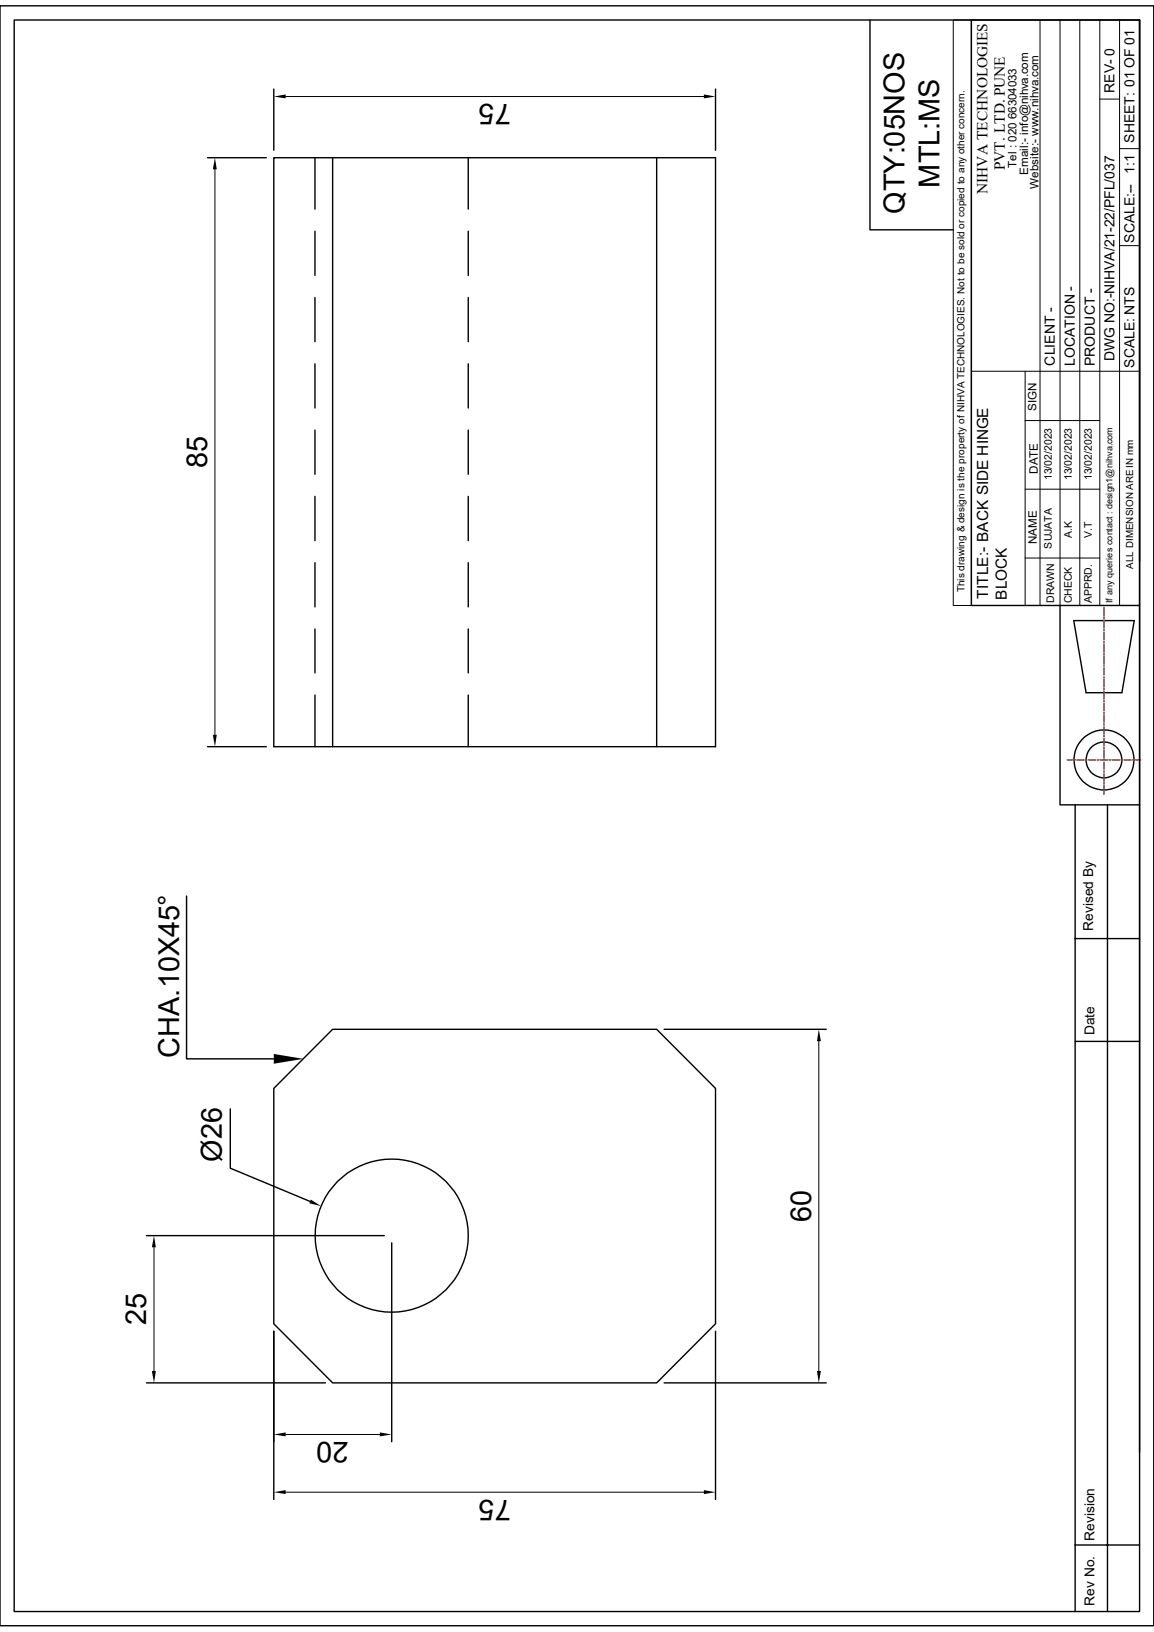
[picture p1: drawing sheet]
<svg xmlns="http://www.w3.org/2000/svg" width="210mm" height="297mm" viewBox="0 0 210 297" stroke-linecap="round" stroke-linejoin="round" font-family="sans-serif">
<g fill="none" stroke="#000" stroke-width=".25">
<path d="M0 1.1h210v294.8h-210zM2.6 3.6h204.8v289.7h-204.8zM49.8 16.2v11.1M130.2 16.2v11.1M158.3 3.6v38.2h15.2M176.8 3.6h30.6v106.6h-30.6zM207.4 3.6v98.6M37.8 28.7h10.7M49.8 28.7h80.4v107.2h-80.4zM57.3 28.7v9.4M60.5 28.7v107.2M85.2 28.7v9.4"/>
<path d="M119.5 28.7v107.2M57.3 42.1v8M57.3 54.1v8.1M85.2 42.1v8M85.2 54.1v8.1M57.3 66.2v8.1M57.3 78.3v8M85.2 66.2v8.1M85.2 78.3v8M57.3 90.3v8.1M85.2 90.3v8.1M57.3 102.4v8"/>
<path d="M57.3 114.5v8M85.2 102.4v8M85.2 114.5v8M192.9 110.2v36.3h14.5v117.8M195.4 112.9h11l-2.2 13.2h-6.5zM207.4 110.2v36.3M37.8 135.9h10.7M57.3 126.5v9.4M85.2 126.5v9.4M195.7 146.5v146.8M201.5 146.5v146.8M34 163.1v29.6h15.8"/>
<path d="M195.7 170.8h11.7M60.5 187.3h59l10.7 10.8v42.8l-10.7 10.8h-59l-10.7-10.8v-42.8zM120.9 187.3h29.5M195.7 189.5h11.7M41.9 201.8v10.8l14.5 6.1M26.7 224.9h43.2M71.3 226.2v36.2M26.7 251.7h32.5M49.8 242.3v30.6M120.9 251.7h29.5M130.2 242.3v30.6M195.7 281.2h11.7"/>
<circle cx="200.9" cy="138.3" r="3.3"/>
<circle cx="200.9" cy="138.3" r="5.5"/>
<circle cx="71.3" cy="224.9" r="13.9"/>
</g>
<g fill="none" stroke="#000" stroke-width=".18">
<path d="M52 17.6h76.1M173.5 3.6h3.3v106.6h-3.3zM176.8 3.6v104.8M189.3 3.6v106.6M192.9 3.6v106.6M196.5 3.6v106.6M200.2 18h3.6M200.2 3.6v106.6M203.8 3.6v106.6M39.1 30.8v102.9M203.8 27.1h3.6M203.8 44.7h3.6"/>
<path d="M176.8 67.6h30.6M186.6 67.6v42.6M186.6 76.5h13.6M186.6 89h13.6M176.8 110.2h30.6M186.6 101.6h13.6M149 189.5v60M28 227v22.5M52 271.6h76.1M52 261.1h17.1"/>
</g>
<g fill="none" stroke="#f00" stroke-width=".25">
<path d="M200.9 110.5v1.6M200.9 112.4v.3M200.9 112.9v1.4M200.9 114.6v.2M200.9 115.1v1.3M200.9 116.7v.3M200.9 117.2v1.4M200.9 118.8v.3M200.9 119.4v1.3M194.2 138.3h1M195.4 138.3h.3M196 138.3h1.3"/>
<path d="M197.6 138.3h.2M198.1 138.3h1.3M199.7 138.3h.3M200.2 138.3h1.4M200.9 121v.2M200.9 121.5v1.4M200.9 123.1v.3M200.9 123.7v1.3M200.9 125.3v.3M200.9 125.8v1.4M200.9 127.4v.3M200.9 128v1.3"/>
<path d="M200.9 129.6v.2M200.9 130.1v1.3M200.9 131.7v.3M200.9 132.2v1.4M200.9 133.9v.2M200.9 134.4v1.3M200.9 136v.3M200.9 136.5v1.4M200.9 138.1v.3M200.9 138.7v1.3M201.8 138.3h.3M202.4 138.3h1.4"/>
<path d="M204 138.3h.3M204.6 138.3h1.3M206.1 138.3h.3M206.7 138.3h.9M200.9 140.3v.2M200.9 140.8v1.4M200.9 142.4v.3M200.9 143v1.6"/>
</g>
<g fill="#000">
<path d="M49.8 17.6l2.2-.4v.7zM128.1 17.2l2.1 .4-2.1 .3zM39.1 28.7l.4 2.1h-.8zM38.7 133.7h.8l-.4 2.2zM49.8 191.8l5.4 .9-5.4 .9zM149 187.3l.4 2.2h-.7zM56.6 218.3l1.8 1.2-2.1-.5zM28 224.9l.4 2.1h-.8zM27.6 249.5h.8l-.4 2.2zM148.7 249.5h.7l-.4 2.2zM49.8 271.6l2.2-.4v.7zM49.8 261.1l2.2-.4v.7z"/>
<path d="M69.1 260.7l2.2 .4-2.2 .3zM128.1 271.2l2.1 .4-2.1 .3z"/>
</g>
<g font-size="5.2">
<text x="93" y="19" transform="rotate(-180 93 19)">75</text>
<text x="171" y="34.2" transform="rotate(-90 171 34.2)">MTL:MS</text>
<text x="164.6" y="38.9" transform="rotate(-90 164.6 38.9)">QTY:05NOS</text>
<text x="37.7" y="85.2" transform="rotate(-90 37.7 85.2)">85</text>
<text x="32.6" y="192.5" transform="rotate(-90 32.6 192.5)">CHA.10X45°</text>
<text x="40.3" y="211.5" transform="rotate(-90 40.3 211.5)">Ø26</text>
<text x="147.6" y="222.4" transform="rotate(-90 147.6 222.4)">60</text>
<text x="26.6" y="241.1" transform="rotate(-90 26.6 241.1)">25</text>
<text x="63.4" y="262.5" transform="rotate(-180 63.4 262.5)">20</text>
<text x="93" y="273" transform="rotate(-180 93 273)">75</text>
</g>
<g font-size="2.8">
<text x="179.7" y="35.3" transform="rotate(-90 179.7 35.3)">NIHVA TECHNOLOGIES</text>
<text x="182.9" y="31" transform="rotate(-90 182.9 31)">PVT. LTD. PUNE</text>
<text x="179.8" y="109" transform="rotate(-90 179.8 109)">TITLE:- BACK SIDE HINGE</text>
<text x="183.2" y="109.1" transform="rotate(-90 183.2 109.1)">BLOCK</text>
</g>
<g font-size="2.5">
<text x="202.8" y="16.9" transform="rotate(-90 202.8 16.9)">REV- 0</text>
<text x="206.5" y="25.9" transform="rotate(-90 206.5 25.9)">SHEET: 01 OF 01</text>
<text x="206.5" y="31.7" transform="rotate(-90 206.5 31.7)">1:1</text>
<text x="206.5" y="44.2" transform="rotate(-90 206.5 44.2)">SCALE:--</text>
<text x="202.8" y="65.7" transform="rotate(-90 202.8 65.7)">DWG NO:-NIHVA/21-22/PFL/037</text>
<text x="191.9" y="66.5" transform="rotate(-90 191.9 66.5)">CLIENT -</text>
<text x="195.6" y="66.6" transform="rotate(-90 195.6 66.6)">LOCATION -</text>
<text x="199.2" y="66.6" transform="rotate(-90 199.2 66.6)">PRODUCT -</text>
<text x="206.5" y="66.9" transform="rotate(-90 206.5 66.9)">SCALE: NTS</text>
<text x="198.9" y="169.4" transform="rotate(-90 198.9 169.4)">Revised By</text>
<text x="199.2" y="188.4" transform="rotate(-90 199.2 188.4)">Date</text>
<text x="199.2" y="280.4" transform="rotate(-90 199.2 280.4)">Revision</text>
<text x="199.2" y="292.2" transform="rotate(-90 199.2 292.2)">Rev No.</text>
</g>
<g font-size="2.1">
<text x="185" y="30.6" transform="rotate(-90 185 30.6)">Tel : 020 66304033</text>
<text x="187.1" y="31.9" transform="rotate(-90 187.1 31.9)">Email:- info@nihva.com</text>
<text x="189" y="34.4" transform="rotate(-90 189 34.4)">Website:- www.nihva.com</text>
<text x="188.6" y="74.8" transform="rotate(-90 188.6 74.8)">SIGN</text>
<text x="188.8" y="86.2" transform="rotate(-90 188.8 86.2)">DATE</text>
<text x="188.7" y="99" transform="rotate(-90 188.7 99)">NAME</text>
</g>
<g font-size="1.9">
<text x="191.4" y="87.4" transform="rotate(-90 191.4 87.4)">13/02/2023</text>
<text x="195.1" y="87.4" transform="rotate(-90 195.1 87.4)">13/02/2023</text>
<text x="198.7" y="87.4" transform="rotate(-90 198.7 87.4)">13/02/2023</text>
<text x="191.4" y="99.8" transform="rotate(-90 191.4 99.8)">SUJATA</text>
<text x="195" y="97.9" transform="rotate(-90 195 97.9)">A.K</text>
<text x="198.7" y="97.9" transform="rotate(-90 198.7 97.9)">V.T</text>
<text x="191.9" y="109.7" transform="rotate(-90 191.9 109.7)">DRAWN</text>
<text x="195.1" y="109.8" transform="rotate(-90 195.1 109.8)">CHECK</text>
<text x="198.7" y="109.7" transform="rotate(-90 198.7 109.7)">APPRD.</text>
</g>
<g font-size="1.8">
<text x="175.5" y="107.8" transform="rotate(-90 175.5 107.8)">This drawing &amp; design is the property of NIHVA TECHNOLOGIES. Not to be sold or copied to any other concern.</text>
<text x="206.2" y="103.5" transform="rotate(-90 206.2 103.5)">ALL DIMENSION ARE IN mm</text>
</g>
<text font-size="1.7" x="202.4" y="109.8" transform="rotate(-90 202.4 109.8)">If any queries contact : design1@nihva.com</text>
</svg>
